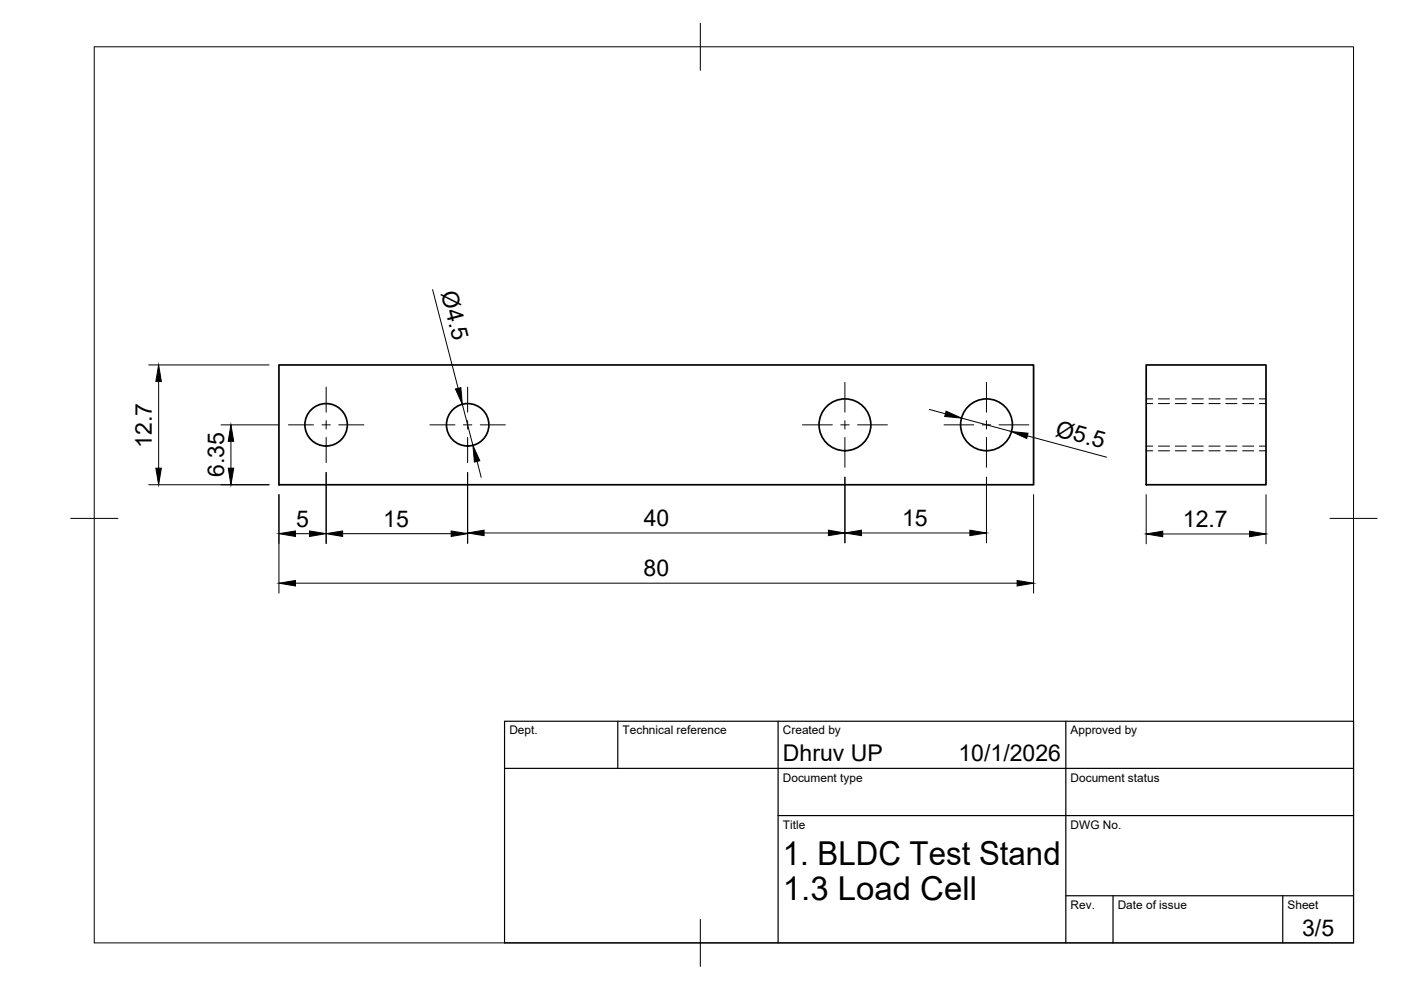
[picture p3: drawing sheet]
<svg xmlns="http://www.w3.org/2000/svg" width="297mm" height="210mm" viewBox="0 0 297 210" stroke-linecap="round" stroke-linejoin="round" font-family="sans-serif">
<!-- layer: Visible -->
<g fill="none" stroke="#000" stroke-width=".36">
<path d="M59.1 77.4h160v25.4h-160zM243 77.4h25.4v25.4h-25.4z"/>
<circle cx="69.1" cy="90.1" r="4.5"/>
<circle cx="99.2" cy="90.1" r="4.5"/>
<circle cx="179.1" cy="90.1" r="5.5"/>
<circle cx="209.2" cy="90.1" r="5.5"/>
</g>
<!-- layer: Hidden -->
<g fill="none" stroke="#000" stroke-width=".21">
<path d="M243 95.6h1.4M243 84.6h1.4M243 94.6h1.4M243 85.6h1.4M245.6 95.6h2.4M245.6 84.6h2.4M245.6 94.6h2.4M245.6 85.6h2.4M249.2 95.6h2.3M249.2 84.6h2.3M249.2 94.6h2.3M249.2 85.6h2.3"/>
<path d="M252.7 95.6h2.4M252.7 84.6h2.4M252.7 94.6h2.4M252.7 85.6h2.4M256.3 95.6h2.4M256.3 84.6h2.4M256.3 94.6h2.4M256.3 85.6h2.4M259.9 95.6h2.4M259.9 84.6h2.4M259.9 94.6h2.4M259.9 85.6h2.4"/>
<path d="M263.5 95.6h2.3M263.5 84.6h2.3M263.5 94.6h2.3M263.5 85.6h2.3M267 95.6h1.4M267 84.6h1.4M267 94.6h1.4M267 85.6h1.4"/>
</g>
<!-- layer: BORDER -->
<path d="M20 9.9h267v190h-267zM148.5 4.9v10M15 109.9h10M282 109.9h10M148.5 194.9v10" fill="none" stroke="#000" stroke-width=".21"/>
<!-- layer: TITLEBLOCK -->
<path d="M107 152.9h180v47h-180zM131 152.9v10M165 152.9v47M226 152.9v47M107 162.9h180M165 172.9h122M226 189.9h61M236 189.9v10M272 189.9v10" fill="none" stroke="#000" stroke-width=".25"/>
<!-- layer: Smart Centers -->
<g fill="none" stroke="#000" stroke-width=".21">
<path d="M61.2 90.1h5.3M68.3 90.1h1.7M69.2 82.1v5.3M69.2 89.2v1.8M69.2 92.7v5.4M71.8 90.1h5.4M91.1 90.1h5.4M98.3 90.1h1.7M99.1 82.1v5.3M99.1 89.2v1.8M99.1 92.7v5.4M101.8 90.1h5.3"/>
<path d="M170.1 90.1h6.4M178.2 90.1h1.8M179.1 81.1v6.3M179.1 89.2v1.8M179.1 92.7v6.4M181.8 90.1h6.4M200.2 90.1h6.3M208.2 90.1h1.8M209.1 81.1v6.3M209.1 89.2v1.8M209.1 92.7v6.4M211.8 90.1h6.3"/>
</g>
<!-- layer: FD_Dimensions -->
<g fill="none" stroke="#000" stroke-width=".21">
<path d="M31.5 77.4h25.5M91.7 61.4l5.4 20.9M33.6 80.9v18.4M46.9 90.1h12.2M49 93.6v5.7M98 85.7l2.3 8.7M101.2 97.8l.8 3.4M197.1 86.8l3.3 .9M203.8 88.6l10.7 2.9M217.8 92.4l16.8 4.5M31.5 102.8h25.5M59.1 104.9v20.9"/>
<path d="M62.7 113.1h2.9M69.2 100.2v15M72.6 113.1h23.1M99.1 100.2v15M102.6 113h73M179.1 101.2v13.9M182.6 113h23M209.1 101.2v13.9M219.1 104.9v20.9M243 104.9v10.4M246.5 113.2h18.4M268.4 104.9v10.4"/>
<path d="M62.7 123.6h152.9"/>
</g>
<g fill="#000" stroke="#000" stroke-width=".21">
<path d="M33 99.3h1.2l-.6 3.5zM33.6 77.4l.6 3.5h-1.2zM48.4 99.3h1.2l-.6 3.5zM49 90.1l.6 3.5h-1.2zM96.6 82.5l1.1-.3 .3 3.5zM100.3 94.4l1.4 3.3-1.1 .3zM200.6 87.2l3.2 1.4-3.5-.3zM214.5 91.5l3.5 .4-.3 1.1zM59.1 113.1l3.6-.5v1.1zM65.6 112.6l3.6 .5-3.6 .6zM69.2 113.1l3.4-.5v1.1zM95.7 112.6l3.4 .5-3.4 .6z"/>
<path d="M99.1 113l3.5-.6v1.2zM175.6 112.4l3.5 .6-3.5 .6zM179.1 113l3.5-.6v1.2zM205.6 112.4l3.5 .6-3.5 .6zM243 113.2l3.5-.6v1.2zM264.9 112.6l3.5 .6-3.5 .6zM59.1 123.6l3.6-.5v1.1zM215.6 123.1l3.5 .5-3.5 .6z"/>
</g>
<g font-size="7">
<text x="166" y="183.4">1. BLDC Test Stand</text>
<text x="166" y="190.9">1.3 Load Cell</text>
</g>
<g font-size="4.9">
<text x="93.5" y="62.2" transform="rotate(76 93.5 62.2)">Ø4.5</text>
<text x="32.2" y="95" transform="rotate(-90 32.2 95)">12.7</text>
<text x="223.6" y="92.4" transform="rotate(15 223.6 92.4)">Ø5.5</text>
<text x="47.5" y="101.2" transform="rotate(-90 47.5 101.2)">6.35</text>
<text x="62.8" y="111.7">5</text>
<text x="81.3" y="111.7">15</text>
<text x="136.5" y="111.5">40</text>
<text x="191.3" y="111.5">15</text>
<text x="250.8" y="111.8">12.7</text>
<text x="136.4" y="122.2">80</text>
<text x="166" y="161.4">Dhruv UP</text>
<text x="203.2" y="161.4">10/1/2026</text>
<text x="276.1" y="198.6">3/5</text>
</g>
<g font-size="2.5">
<text x="108" y="155.7">Dept.</text>
<text x="132" y="155.7">Technical reference</text>
<text x="166" y="155.7">Created by</text>
<text x="227" y="155.7">Approved by</text>
<text x="166" y="165.7">Document type</text>
<text x="227" y="165.7">Document status</text>
<text x="166" y="175.7">Title</text>
<text x="227" y="175.7">DWG No.</text>
<text x="227" y="192.7">Rev.</text>
<text x="237" y="192.7">Date of issue</text>
<text x="273" y="192.7">Sheet</text>
</g>
</svg>
